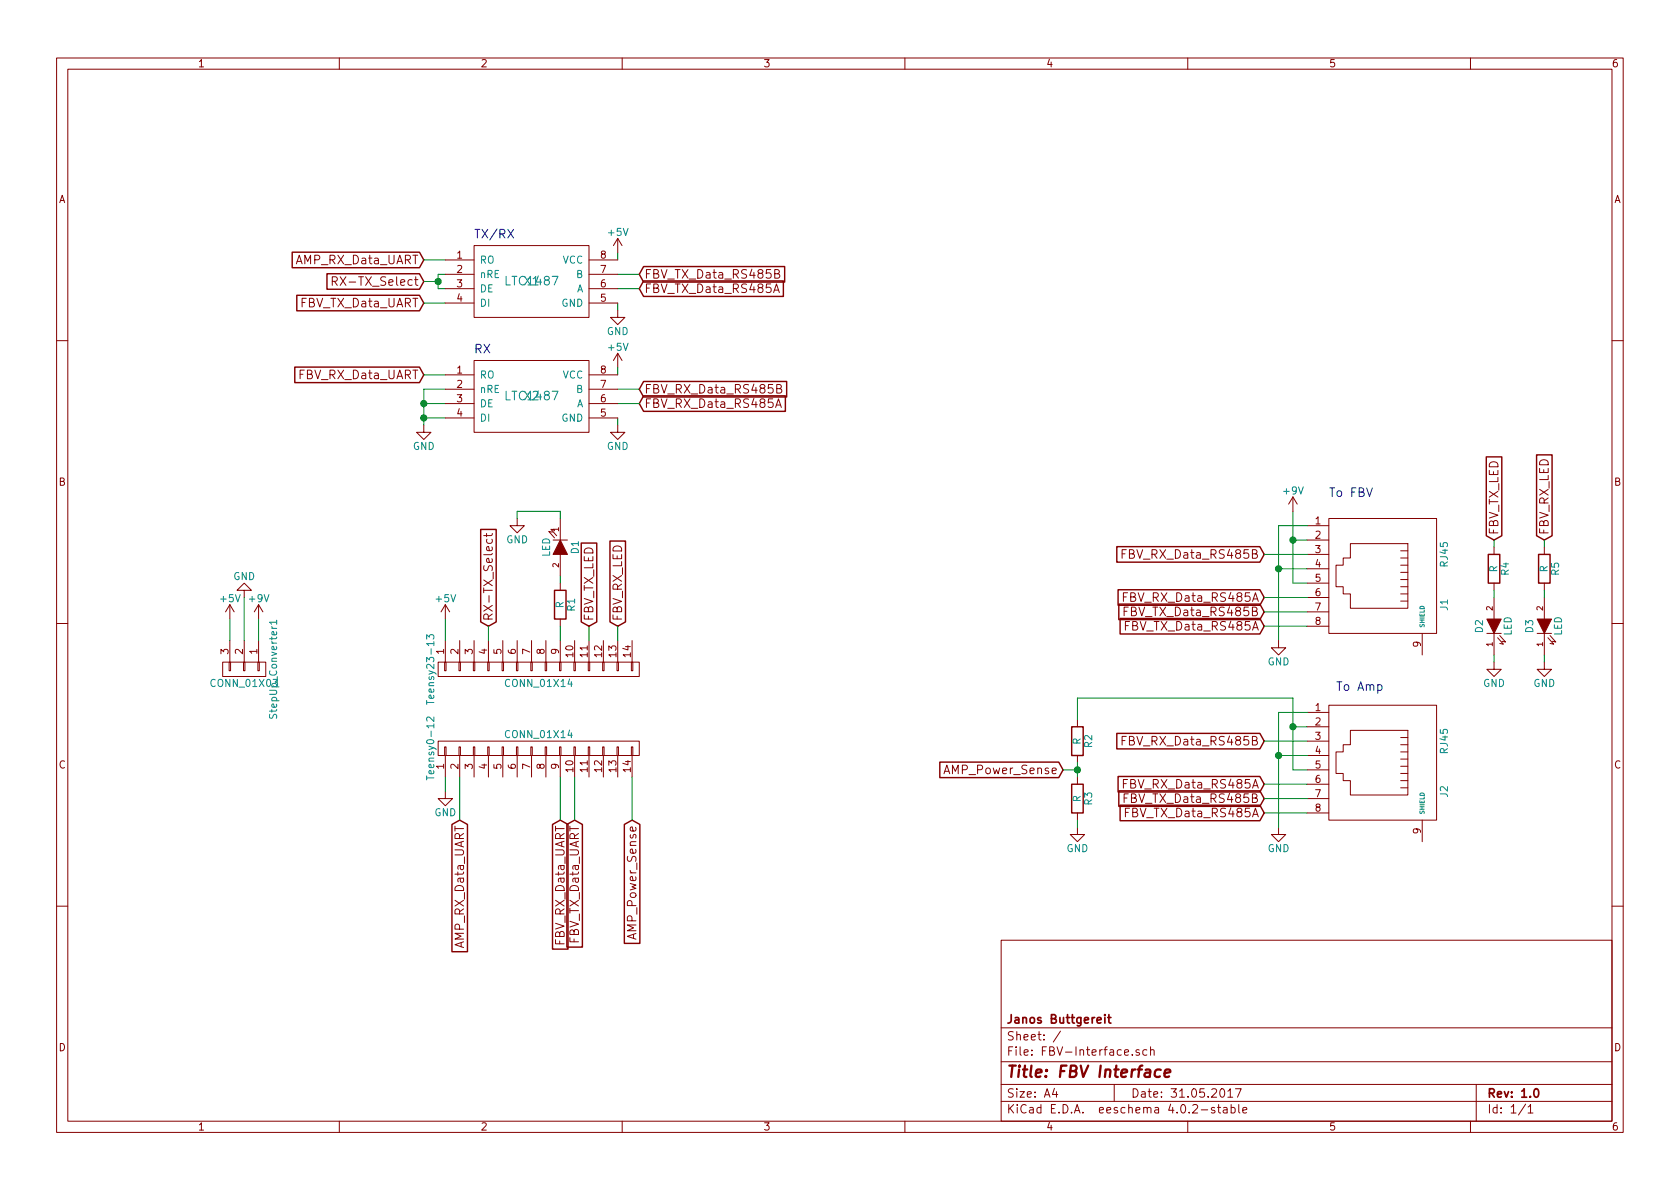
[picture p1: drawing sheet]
EESchema Schematic File Version 2
LIBS:power
LIBS:device
LIBS:transistors
LIBS:conn
LIBS:linear
LIBS:regul
LIBS:74xx
LIBS:cmos4000
LIBS:adc-dac
LIBS:memory
LIBS:xilinx
LIBS:microcontrollers
LIBS:dsp
LIBS:microchip
LIBS:analog_switches
LIBS:motorola
LIBS:texas
LIBS:intel
LIBS:audio
LIBS:interface
LIBS:digital-audio
LIBS:philips
LIBS:display
LIBS:cypress
LIBS:siliconi
LIBS:opto
LIBS:atmel
LIBS:contrib
LIBS:valves
LIBS:FBV-Interface-cache
EELAYER 25 0
EELAYER END
$Descr A4 11693 8268
encoding utf-8
Sheet 1 1
Title "FBV Interface"
Date "31.05.2017"
Rev "1.0"
Comp "Janos Buttgereit"
Comment1 ""
Comment2 ""
Comment3 ""
Comment4 ""
$EndDescr
$Comp
L RJ45 J1
U 1 1
P 9550 4000
F 0 "J1" H 9750 4500 50  0000 C CNN
F 1 "RJ45" H 9400 4500 50  0000 C CNN
F 2 "Connect:RJ45_8" H 9550 4000 50  0001 C CNN
F 3 "" H 9550 4000 50  0000 C CNN
	1    9550 4000
	0    1    1    0   
$EndComp
Text Notes 9250 3450 0    60   ~ 0
To FBV
Text Notes 3300 1650 0    60   ~ 0
TX/RX
Text Notes 3300 2450 0    60   ~ 0
RX
$Comp
L GND #PWR01
U 1 1
P 4300 2150
F 0 "#PWR01" H 4300 1900 50  0001 C CNN
F 1 "GND" H 4300 2000 50  0000 C CNN
F 2 "" H 4300 2150 50  0000 C CNN
F 3 "" H 4300 2150 50  0000 C CNN
	1    4300 2150
	1    0    0    -1  
$EndComp
$Comp
L GND #PWR02
U 1 1
P 4300 2950
F 0 "#PWR02" H 4300 2700 50  0001 C CNN
F 1 "GND" H 4300 2800 50  0000 C CNN
F 2 "" H 4300 2950 50  0000 C CNN
F 3 "" H 4300 2950 50  0000 C CNN
	1    4300 2950
	1    0    0    -1  
$EndComp
$Comp
L GND #PWR03
U 1 1
P 2950 2950
F 0 "#PWR03" H 2950 2700 50  0001 C CNN
F 1 "GND" H 2950 2800 50  0000 C CNN
F 2 "" H 2950 2950 50  0000 C CNN
F 3 "" H 2950 2950 50  0000 C CNN
	1    2950 2950
	1    0    0    -1  
$EndComp
Text GLabel 2950 2600 0    60   Input ~ 0
FBV_RX_Data_UART
Text GLabel 2950 2100 0    60   Input ~ 0
FBV_TX_Data_UART
$Comp
L RJ45 J2
U 1 1
P 9550 5300
F 0 "J2" H 9750 5800 50  0000 C CNN
F 1 "RJ45" H 9400 5800 50  0000 C CNN
F 2 "Connect:RJ45_8" H 9550 5300 50  0001 C CNN
F 3 "" H 9550 5300 50  0000 C CNN
	1    9550 5300
	0    1    1    0   
$EndComp
Text Notes 9300 4800 0    60   ~ 0
To Amp
Text GLabel 2950 1800 0    60   Input ~ 0
AMP_RX_Data_UART
Text GLabel 4450 2000 2    60   Input ~ 0
FBV_TX_Data_RS485A
Text GLabel 4450 1900 2    60   Input ~ 0
FBV_TX_Data_RS485B
Text GLabel 4450 2800 2    60   Input ~ 0
FBV_RX_Data_RS485A
Text GLabel 4450 2700 2    60   Input ~ 0
FBV_RX_Data_RS485B
Text GLabel 2950 1950 0    60   Input ~ 0
RX-TX_Select
$Comp
L +5V #PWR04
U 1 1
P 4300 2550
F 0 "#PWR04" H 4300 2400 50  0001 C CNN
F 1 "+5V" H 4300 2690 50  0000 C CNN
F 2 "" H 4300 2550 50  0000 C CNN
F 3 "" H 4300 2550 50  0000 C CNN
	1    4300 2550
	1    0    0    -1  
$EndComp
$Comp
L +5V #PWR05
U 1 1
P 4300 1750
F 0 "#PWR05" H 4300 1600 50  0001 C CNN
F 1 "+5V" H 4300 1890 50  0000 C CNN
F 2 "" H 4300 1750 50  0000 C CNN
F 3 "" H 4300 1750 50  0000 C CNN
	1    4300 1750
	1    0    0    -1  
$EndComp
$Comp
L CONN_01X14 Teensy23-13
U 1 1
P 3750 4650
F 0 "Teensy23-13" H 3750 5400 50  0000 C CNN
F 1 "CONN_01X14" V 3850 4650 50  0000 C CNN
F 2 "Pin_Headers:Pin_Header_Straight_1x14" H 3750 4650 50  0001 C CNN
F 3 "" H 3750 4650 50  0000 C CNN
	1    3750 4650
	0    -1   1    0   
$EndComp
$Comp
L CONN_01X14 Teensy0-12
U 1 1
P 3750 5200
F 0 "Teensy0-12" H 3750 5950 50  0000 C CNN
F 1 "CONN_01X14" V 3850 5200 50  0000 C CNN
F 2 "Pin_Headers:Pin_Header_Straight_1x14" H 3750 5200 50  0001 C CNN
F 3 "" H 3750 5200 50  0000 C CNN
	1    3750 5200
	0    -1   -1   0   
$EndComp
$Comp
L GND #PWR06
U 1 1
P 3100 5500
F 0 "#PWR06" H 3100 5250 50  0001 C CNN
F 1 "GND" H 3100 5350 50  0000 C CNN
F 2 "" H 3100 5500 50  0000 C CNN
F 3 "" H 3100 5500 50  0000 C CNN
	1    3100 5500
	1    0    0    -1  
$EndComp
Text GLabel 3200 5700 3    60   Input ~ 0
AMP_RX_Data_UART
Text GLabel 3900 5700 3    60   Input ~ 0
FBV_RX_Data_UART
Text GLabel 4000 5700 3    60   Input ~ 0
FBV_TX_Data_UART
$Comp
L LED D2
U 1 1
P 10400 4350
F 0 "D2" H 10400 4450 50  0000 C CNN
F 1 "LED" H 10400 4250 50  0000 C CNN
F 2 "LEDs:LED-3MM" H 10400 4350 50  0001 C CNN
F 3 "" H 10400 4350 50  0000 C CNN
	1    10400 4350
	0    -1   -1   0   
$EndComp
$Comp
L LED D3
U 1 1
P 10750 4350
F 0 "D3" H 10750 4450 50  0000 C CNN
F 1 "LED" H 10750 4250 50  0000 C CNN
F 2 "LEDs:LED-3MM" H 10750 4350 50  0001 C CNN
F 3 "" H 10750 4350 50  0000 C CNN
	1    10750 4350
	0    -1   -1   0   
$EndComp
$Comp
L R R4
U 1 1
P 10400 3950
F 0 "R4" V 10480 3950 50  0000 C CNN
F 1 "R" V 10400 3950 50  0000 C CNN
F 2 "Resistors_SMD:R_1206_HandSoldering" V 10330 3950 50  0001 C CNN
F 3 "" H 10400 3950 50  0000 C CNN
	1    10400 3950
	1    0    0    -1  
$EndComp
$Comp
L R R5
U 1 1
P 10750 3950
F 0 "R5" V 10830 3950 50  0000 C CNN
F 1 "R" V 10750 3950 50  0000 C CNN
F 2 "Resistors_SMD:R_1206_HandSoldering" V 10680 3950 50  0001 C CNN
F 3 "" H 10750 3950 50  0000 C CNN
	1    10750 3950
	1    0    0    -1  
$EndComp
$Comp
L GND #PWR07
U 1 1
P 10400 4600
F 0 "#PWR07" H 10400 4350 50  0001 C CNN
F 1 "GND" H 10400 4450 50  0000 C CNN
F 2 "" H 10400 4600 50  0000 C CNN
F 3 "" H 10400 4600 50  0000 C CNN
	1    10400 4600
	1    0    0    -1  
$EndComp
$Comp
L GND #PWR08
U 1 1
P 10750 4600
F 0 "#PWR08" H 10750 4350 50  0001 C CNN
F 1 "GND" H 10750 4450 50  0000 C CNN
F 2 "" H 10750 4600 50  0000 C CNN
F 3 "" H 10750 4600 50  0000 C CNN
	1    10750 4600
	1    0    0    -1  
$EndComp
Text GLabel 10400 3750 1    60   Input ~ 0
FBV_TX_LED
Text GLabel 10750 3750 1    60   Input ~ 0
FBV_RX_LED
$Comp
L R R1
U 1 1
P 3900 4200
F 0 "R1" V 3980 4200 50  0000 C CNN
F 1 "R" V 3900 4200 50  0000 C CNN
F 2 "Resistors_SMD:R_1206_HandSoldering" V 3830 4200 50  0001 C CNN
F 3 "" H 3900 4200 50  0000 C CNN
	1    3900 4200
	1    0    0    -1  
$EndComp
$Comp
L LED D1
U 1 1
P 3900 3800
F 0 "D1" H 3900 3900 50  0000 C CNN
F 1 "LED" H 3900 3700 50  0000 C CNN
F 2 "LEDs:LED-3MM" H 3900 3800 50  0001 C CNN
F 3 "" H 3900 3800 50  0000 C CNN
	1    3900 3800
	0    1    1    0   
$EndComp
$Comp
L GND #PWR09
U 1 1
P 3600 3600
F 0 "#PWR09" H 3600 3350 50  0001 C CNN
F 1 "GND" H 3600 3450 50  0000 C CNN
F 2 "" H 3600 3600 50  0000 C CNN
F 3 "" H 3600 3600 50  0000 C CNN
	1    3600 3600
	1    0    0    -1  
$EndComp
Text GLabel 4100 4350 1    60   Input ~ 0
FBV_TX_LED
Text GLabel 4300 4350 1    60   Input ~ 0
FBV_RX_LED
Text GLabel 4400 5700 3    60   Input ~ 0
AMP_Power_Sense
$Comp
L GND #PWR010
U 1 1
P 8900 5750
F 0 "#PWR010" H 8900 5500 50  0001 C CNN
F 1 "GND" H 8900 5600 50  0000 C CNN
F 2 "" H 8900 5750 50  0000 C CNN
F 3 "" H 8900 5750 50  0000 C CNN
	1    8900 5750
	1    0    0    -1  
$EndComp
Text GLabel 8800 5650 0    60   Input ~ 0
FBV_TX_Data_RS485A
Text GLabel 8800 5450 0    60   Input ~ 0
FBV_RX_Data_RS485A
Text GLabel 8800 5150 0    60   Input ~ 0
FBV_RX_Data_RS485B
Text GLabel 8800 5550 0    60   Input ~ 0
FBV_TX_Data_RS485B
$Comp
L R R2
U 1 1
P 7500 5150
F 0 "R2" V 7580 5150 50  0000 C CNN
F 1 "R" V 7500 5150 50  0000 C CNN
F 2 "Resistors_SMD:R_1206_HandSoldering" V 7430 5150 50  0001 C CNN
F 3 "" H 7500 5150 50  0000 C CNN
	1    7500 5150
	1    0    0    -1  
$EndComp
$Comp
L R R3
U 1 1
P 7500 5550
F 0 "R3" V 7580 5550 50  0000 C CNN
F 1 "R" V 7500 5550 50  0000 C CNN
F 2 "Resistors_SMD:R_1206_HandSoldering" V 7430 5550 50  0001 C CNN
F 3 "" H 7500 5550 50  0000 C CNN
	1    7500 5550
	1    0    0    -1  
$EndComp
$Comp
L GND #PWR011
U 1 1
P 7500 5750
F 0 "#PWR011" H 7500 5500 50  0001 C CNN
F 1 "GND" H 7500 5600 50  0000 C CNN
F 2 "" H 7500 5750 50  0000 C CNN
F 3 "" H 7500 5750 50  0000 C CNN
	1    7500 5750
	1    0    0    -1  
$EndComp
Text GLabel 7400 5350 0    60   Input ~ 0
AMP_Power_Sense
Wire Wire Line
	3100 2700 2950 2700
Wire Wire Line
	2950 2700 2950 2950
Wire Wire Line
	3100 2800 2950 2800
Connection ~ 2950 2800
Wire Wire Line
	2950 2900 3100 2900
Connection ~ 2950 2900
Wire Wire Line
	4300 2100 4300 2150
Wire Wire Line
	4300 2900 4300 2950
Wire Wire Line
	3100 2600 2950 2600
Wire Wire Line
	2950 1800 3100 1800
Wire Wire Line
	4300 2000 4450 2000
Wire Wire Line
	4300 1900 4450 1900
Wire Wire Line
	4300 2800 4450 2800
Wire Wire Line
	4300 2700 4450 2700
Wire Wire Line
	3100 1900 3050 1900
Wire Wire Line
	3050 1900 3050 2000
Wire Wire Line
	3050 2000 3100 2000
Wire Wire Line
	2950 1950 3050 1950
Connection ~ 3050 1950
Wire Wire Line
	4300 2550 4300 2600
Wire Wire Line
	4300 1750 4300 1800
Wire Wire Line
	3100 5500 3100 5400
Wire Wire Line
	3200 5700 3200 5400
Wire Wire Line
	3900 5700 3900 5400
Wire Wire Line
	10400 3750 10400 3800
Wire Wire Line
	10750 3750 10750 3800
Wire Wire Line
	10400 4100 10400 4150
Wire Wire Line
	10750 4100 10750 4150
Wire Wire Line
	10400 4550 10400 4600
Wire Wire Line
	10750 4550 10750 4600
Wire Wire Line
	3600 3600 3600 3550
Wire Wire Line
	3600 3550 3900 3550
Wire Wire Line
	3900 3550 3900 3600
Wire Wire Line
	3900 4000 3900 4050
Wire Wire Line
	9000 5050 9100 5050
Wire Wire Line
	9000 4850 9000 5350
Wire Wire Line
	9000 5350 9100 5350
Wire Wire Line
	7500 5300 7500 5400
Wire Wire Line
	7500 5700 7500 5750
Wire Wire Line
	7400 5350 7500 5350
Connection ~ 7500 5350
Text GLabel 8800 4350 0    60   Input ~ 0
FBV_TX_Data_RS485A
Text GLabel 8800 4150 0    60   Input ~ 0
FBV_RX_Data_RS485A
Text GLabel 8800 3850 0    60   Input ~ 0
FBV_RX_Data_RS485B
Text GLabel 8800 4250 0    60   Input ~ 0
FBV_TX_Data_RS485B
Wire Wire Line
	9100 3750 9000 3750
Wire Wire Line
	9000 3550 9000 4050
Wire Wire Line
	9000 4050 9100 4050
$Comp
L +9V #PWR012
U 1 1
P 9000 3550
F 0 "#PWR012" H 9000 3400 50  0001 C CNN
F 1 "+9V" H 9000 3690 50  0000 C CNN
F 2 "" H 9000 3550 50  0000 C CNN
F 3 "" H 9000 3550 50  0000 C CNN
	1    9000 3550
	1    0    0    -1  
$EndComp
Connection ~ 9000 3750
$Comp
L +5V #PWR013
U 1 1
P 3100 4300
F 0 "#PWR013" H 3100 4150 50  0001 C CNN
F 1 "+5V" H 3100 4440 50  0000 C CNN
F 2 "" H 3100 4300 50  0000 C CNN
F 3 "" H 3100 4300 50  0000 C CNN
	1    3100 4300
	1    0    0    -1  
$EndComp
Wire Wire Line
	3100 4300 3100 4450
$Comp
L CONN_01X03 StepUp_Converter1
U 1 1
P 1700 4650
F 0 "StepUp_Converter1" H 1700 4850 50  0000 C CNN
F 1 "CONN_01X03" V 1800 4650 50  0000 C CNN
F 2 "Pin_Headers:Pin_Header_Straight_1x03" H 1700 4650 50  0001 C CNN
F 3 "" H 1700 4650 50  0000 C CNN
	1    1700 4650
	0    1    1    0   
$EndComp
$Comp
L +5V #PWR014
U 1 1
P 1600 4300
F 0 "#PWR014" H 1600 4150 50  0001 C CNN
F 1 "+5V" H 1600 4440 50  0000 C CNN
F 2 "" H 1600 4300 50  0000 C CNN
F 3 "" H 1600 4300 50  0000 C CNN
	1    1600 4300
	1    0    0    -1  
$EndComp
$Comp
L +9V #PWR015
U 1 1
P 1800 4300
F 0 "#PWR015" H 1800 4150 50  0001 C CNN
F 1 "+9V" H 1800 4440 50  0000 C CNN
F 2 "" H 1800 4300 50  0000 C CNN
F 3 "" H 1800 4300 50  0000 C CNN
	1    1800 4300
	1    0    0    -1  
$EndComp
$Comp
L GND #PWR016
U 1 1
P 1700 4150
F 0 "#PWR016" H 1700 3900 50  0001 C CNN
F 1 "GND" H 1700 4000 50  0000 C CNN
F 2 "" H 1700 4150 50  0000 C CNN
F 3 "" H 1700 4150 50  0000 C CNN
	1    1700 4150
	-1   0    0    1   
$EndComp
Wire Wire Line
	1600 4300 1600 4450
Wire Wire Line
	1700 4150 1700 4450
Wire Wire Line
	1800 4300 1800 4450
Wire Wire Line
	9100 3650 8900 3650
Wire Wire Line
	8900 3650 8900 4450
Wire Wire Line
	8900 3950 9100 3950
$Comp
L GND #PWR017
U 1 1
P 8900 4450
F 0 "#PWR017" H 8900 4200 50  0001 C CNN
F 1 "GND" H 8900 4300 50  0000 C CNN
F 2 "" H 8900 4450 50  0000 C CNN
F 3 "" H 8900 4450 50  0000 C CNN
	1    8900 4450
	1    0    0    -1  
$EndComp
Connection ~ 8900 3950
Wire Wire Line
	9100 3850 8800 3850
Wire Wire Line
	9100 4150 8800 4150
Wire Wire Line
	9100 4250 8800 4250
Wire Wire Line
	9100 4350 8800 4350
Wire Wire Line
	9100 4950 8900 4950
Wire Wire Line
	8900 4950 8900 5750
Wire Wire Line
	8900 5250 9100 5250
Connection ~ 8900 5250
Wire Wire Line
	9100 5150 8800 5150
Wire Wire Line
	9100 5450 8800 5450
Wire Wire Line
	9100 5550 8800 5550
Wire Wire Line
	9100 5650 8800 5650
Wire Wire Line
	7500 5000 7500 4850
Wire Wire Line
	7500 4850 9000 4850
Connection ~ 9000 5050
Text GLabel 3400 4350 1    60   Input ~ 0
RX-TX_Select
Wire Wire Line
	2950 2100 3100 2100
Wire Wire Line
	4000 5400 4000 5700
$Comp
L LTC1487 X2
U 1 1
P 3700 2750
F 0 "X2" H 3700 2750 60  0000 C CNN
F 1 "LTC1487" H 3700 2750 60  0000 C CNN
F 2 "" H 3700 2750 60  0000 C CNN
F 3 "" H 3700 2750 60  0000 C CNN
	1    3700 2750
	1    0    0    -1  
$EndComp
$Comp
L LTC1487 X1
U 1 1
P 3700 1950
F 0 "X1" H 3700 1950 60  0000 C CNN
F 1 "LTC1487" H 3700 1950 60  0000 C CNN
F 2 "" H 3700 1950 60  0000 C CNN
F 3 "" H 3700 1950 60  0000 C CNN
	1    3700 1950
	1    0    0    -1  
$EndComp
Wire Wire Line
	4400 5400 4400 5700
Wire Wire Line
	3400 4350 3400 4450
Wire Wire Line
	4300 4350 4300 4450
Wire Wire Line
	4100 4350 4100 4450
Wire Wire Line
	3900 4350 3900 4450
$EndSCHEMATC
